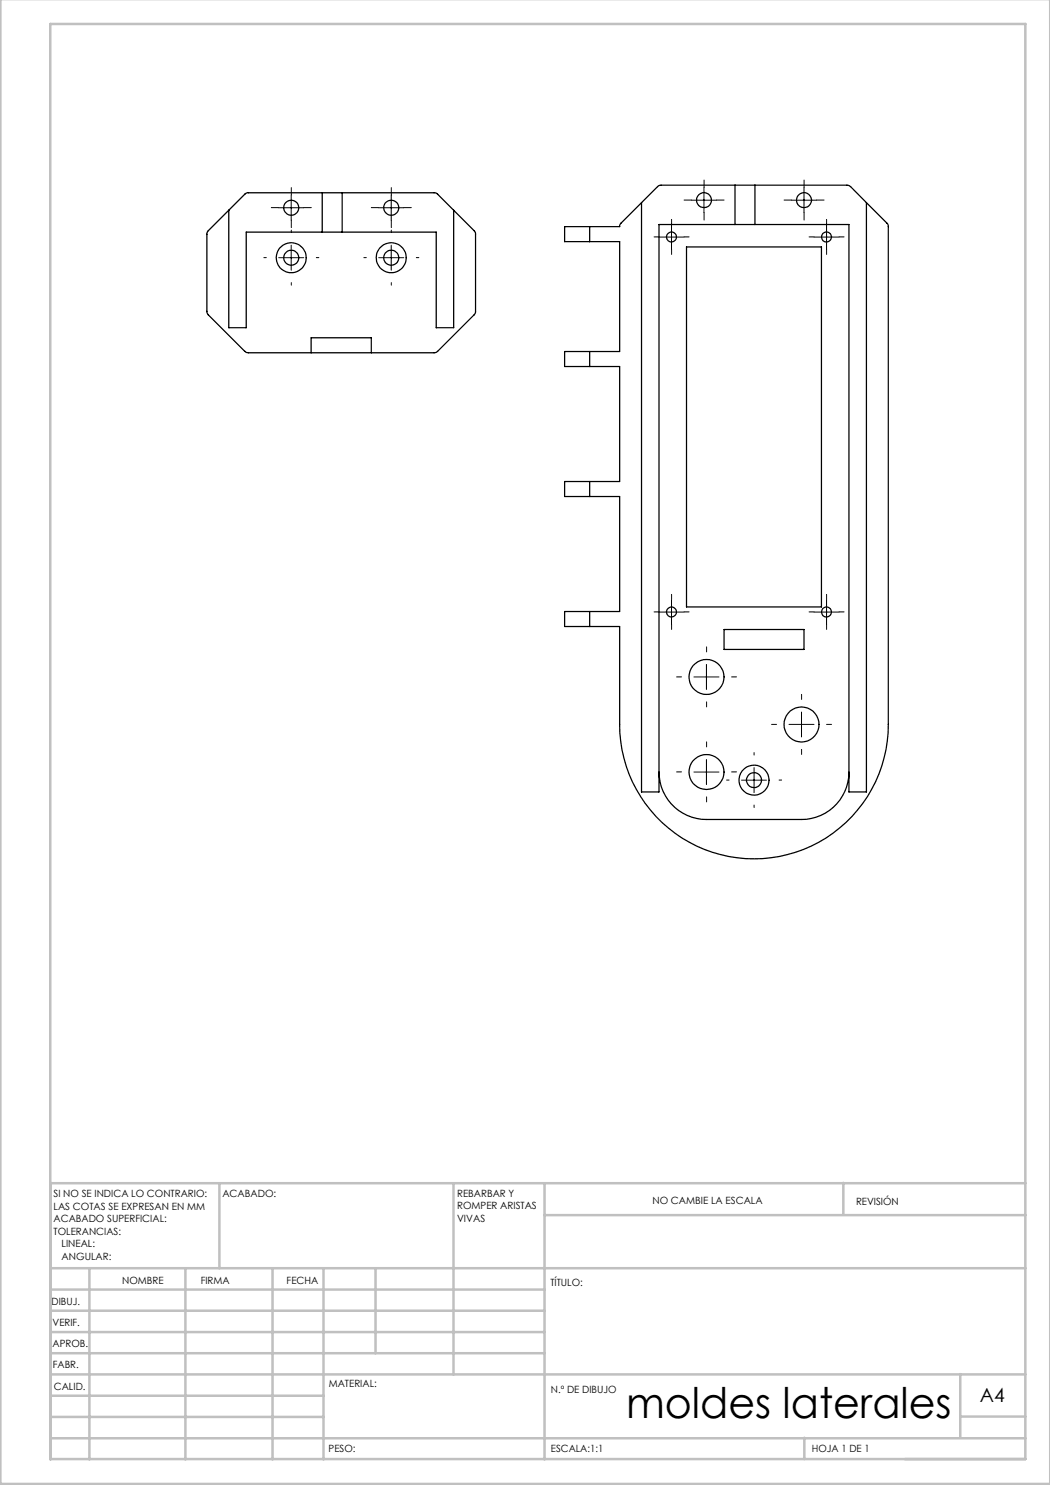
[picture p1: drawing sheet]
<svg xmlns="http://www.w3.org/2000/svg" width="210mm" height="297mm" viewBox="0 0 210 297" stroke-linecap="round" stroke-linejoin="round" font-family="sans-serif">
<g fill="none" stroke="#000" stroke-width=".2" stroke-dasharray="15.2 1.3 1.3 1.3">
<path d="M58.3 39v-1.5M78.3 39v-1.5M140.8 37.5v-1.5M160.8 37.5v-1.5M53.3 51.5h-.5M55.8 41.5h-1.5M58.3 44v1.5M58.3 46.5v-.5M58.3 56.5v.5M60.8 41.5h1.5M63.3 51.5h.5M73.3 51.5h-.5"/>
<path d="M75.8 41.5h-1.5M78.3 44v1.5M78.3 46.5v-.5M78.3 56.5v.5M80.8 41.5h1.5M83.3 51.5h.5M131.8 47.4h-1M134.3 44.9v-1M134.3 49.9v1M136.8 47.4h1M138.3 40h-1.5M140.8 42.5v1.5"/>
<path d="M143.3 40h1.5M158.3 40h-1.5M160.8 42.5v1.5M162.8 47.4h-1M163.3 40h1.5M165.3 44.9v-1M165.3 49.9v1M167.8 47.4h1M134.3 119.9v-1M165.3 119.9v-1M131.8 122.4h-1M134.3 124.9v1"/>
<path d="M136.3 135.4h-1M136.8 122.4h1M141.3 130.4v-1M146.3 135.4h1M160.3 139.9v-1M162.8 122.4h-1M165.3 124.9v1M167.8 122.4h1M136.3 154.4h-1M141.3 149.4v-1M141.3 159.4v1M141.3 140.4v1"/>
<path d="M145.8 156h-.5M146.3 154.4h1M150.8 151v-.5M155.3 144.9h-1M155.8 156h.5M160.3 149.9v1M165.3 144.9h1M150.8 161v.5"/>
</g>
<g fill="none" stroke="#000" stroke-width=".2">
<path d="M58.2 39v5.1M78.2 39v5.1M140.8 37.5v5M160.8 37.5v5M55.7 41.6h5M55.7 51.5h5M58.2 49v5M75.7 41.6h5.1M75.7 51.5h5.1M78.2 49v5M131.8 47.4h5M134.3 44.9v5"/>
<path d="M138.3 40h5M158.3 40h5M162.8 47.4h5M165.3 44.9v5M134.3 119.9v5M165.3 119.9v5M131.8 122.4h5M138.8 135.4h5M141.3 132.9v5M162.8 122.4h5M138.8 154.4h5M141.3 151.9v5"/>
<path d="M148.3 156h5M150.8 153.5v5M157.8 144.9h5M160.3 142.4v5"/>
</g>
<g fill="none" stroke="#c0c0c0" stroke-width=".5">
<path d="M.1 -.1v296.9h209.9v-296.9M10.1 4.8h195v287h-195zM43.9 236.6v17M90.7 236.6v38.3M108.9 236.6v55.3M168.7 236.6v6.3M205.1 236.6h-195v55.3M10.1 253.6h195M10.1 257.9h98.8M17.9 253.6v38.3M37.1 253.6v38.3M54.5 253.6v38.3"/>
<path d="M64.7 253.6v38.3M75.1 253.6v17M108.9 243h96.2M10.1 270.6h98.8M10.1 266.4h98.8M10.1 262.1h98.8M10.1 279.1h54.6M10.1 274.9h195M192.1 274.8v12.7M10.1 287.7h195M10.1 283.4h54.6M160.9 287.5v4.3"/>
<path d="M192.1 283.3h13"/>
</g>
<g fill="none" stroke="#000" stroke-width=".25">
<path d="M64.5 38.6h-15.1l-7.8 7.6-.2 .4v15.9l.2 .4 7.4 7.4 .6 .3h37.3l.4-.2 7.6-7.5 .2-.4v-15.9l-.1-.2-7.5-7.6-.5-.2h-18.6M64.5 38.6h3.9M64.5 38.6v7.8M68.4 38.6v7.8M147 37h-15l-.4 .2-7.5 7.5-.2 .6h-6M147 37h4M147 37v7.9M151 37h18.6l.5 .3 3.2 3.2M151 37v7.9M45.8 42v23.5h3.4v-19.1h15.3M64.5 46.4h3.9M90.7 42v23.5h-3.5v-19.1h-18.8"/>
<path d="M117.9 45.3h-5v3h5M117.9 45.3v3M117.9 48.3h6v22h-6M128.3 40.5v117.9h3.5v-113.5h15.2M137.3 49.4h27v72h-27zM147 44.9h4M173.3 40.5l4.2 4.3 .2 .3v99.8a26.9 26.9 0 0 1-26.9 26.9 26.9 26.9 0 0 1-26.9-26.9v-19.6h-6M173.3 40.5v117.9h-3.5v-113.5h-18.8M62.2 70.6v-3h12.1v3M117.9 70.3h-5v3h5M117.9 70.3v3M117.9 73.3h6v23h-6"/>
<path d="M117.9 96.3h-5v3h5M117.9 96.3v3M117.9 99.3h6v23h-6M117.9 122.3h-5v3h5M117.9 122.3v3M144.8 125.9h16v4h-16zM131.8 154.4a9.5 9.5 0 0 0 9.5 9.5h19a9.5 9.5 0 0 0 9.5-9.5"/>
<circle cx="58.3" cy="51.5" r="2.99"/>
<circle cx="58.3" cy="51.5" r="1.51"/>
<circle cx="58.3" cy="41.6" r="1.49"/>
<circle cx="78.2" cy="51.5" r="3"/>
<circle cx="78.3" cy="51.5" r="1.51"/>
<circle cx="78.3" cy="41.6" r="1.51"/>
<circle cx="134.3" cy="47.4" r=".99"/>
<circle cx="140.8" cy="40" r="1.5"/>
<circle cx="160.8" cy="40" r="1.5"/>
<circle cx="165.3" cy="47.4" r="1.01"/>
<circle cx="134.3" cy="122.4" r=".99"/>
<circle cx="141.3" cy="135.4" r="3.5"/>
<circle cx="165.3" cy="122.4" r="1.01"/>
<circle cx="141.3" cy="154.4" r="3.5"/>
<circle cx="150.8" cy="156" r="1.5"/>
<circle cx="150.8" cy="156" r="3"/>
<circle cx="160.3" cy="144.9" r="3.5"/>
</g>
<text font-size="8.5" x="125.2" y="283.5">moldes laterales</text>
<text font-size="3.9" x="196" y="280.4">A4</text>
<g font-size="2">
<text x="10.7" y="239.5">SI NO SE INDICA LO CONTRARIO:</text>
<text x="44.5" y="239.5">ACABADO:</text>
<text x="91.4" y="239.4">REBARBAR Y</text>
<text x="10.7" y="242">LAS COTAS SE EXPRESAN EN MM</text>
<text x="10.7" y="244.5">ACABADO SUPERFICIAL:</text>
<text x="91.4" y="241.9">ROMPER ARISTAS</text>
<text x="91.4" y="244.4">VIVAS</text>
<text x="130.5" y="240.8">NO CAMBIE LA ESCALA</text>
<text x="171.2" y="241">REVISIÓN</text>
<text x="10.7" y="247">TOLERANCIAS:</text>
<text x="12.3" y="249.5">LINEAL:</text>
<text x="12.3" y="252">ANGULAR:</text>
<text x="24.4" y="256.9">NOMBRE</text>
<text x="40.1" y="256.8">FIRMA</text>
<text x="57.3" y="256.8">FECHA</text>
<text x="110.1" y="257.1">TÍTULO:</text>
<text x="10.3" y="260.9">DIBUJ.</text>
<text x="10.5" y="269.3">APROB.</text>
<text x="10.5" y="265.2">VERIF.</text>
<text x="10.6" y="273.6">FABR.</text>
<text x="10.8" y="278">CALID.</text>
<text x="65.8" y="277.4">MATERIAL:</text>
<text x="110.2" y="278.5">N.º DE DIBUJO</text>
<text x="65.7" y="290.4">PESO:</text>
<text x="110.2" y="290.5">ESCALA:1:1</text>
<text x="162.4" y="290.4">HOJA 1 DE 1</text>
</g>
</svg>
